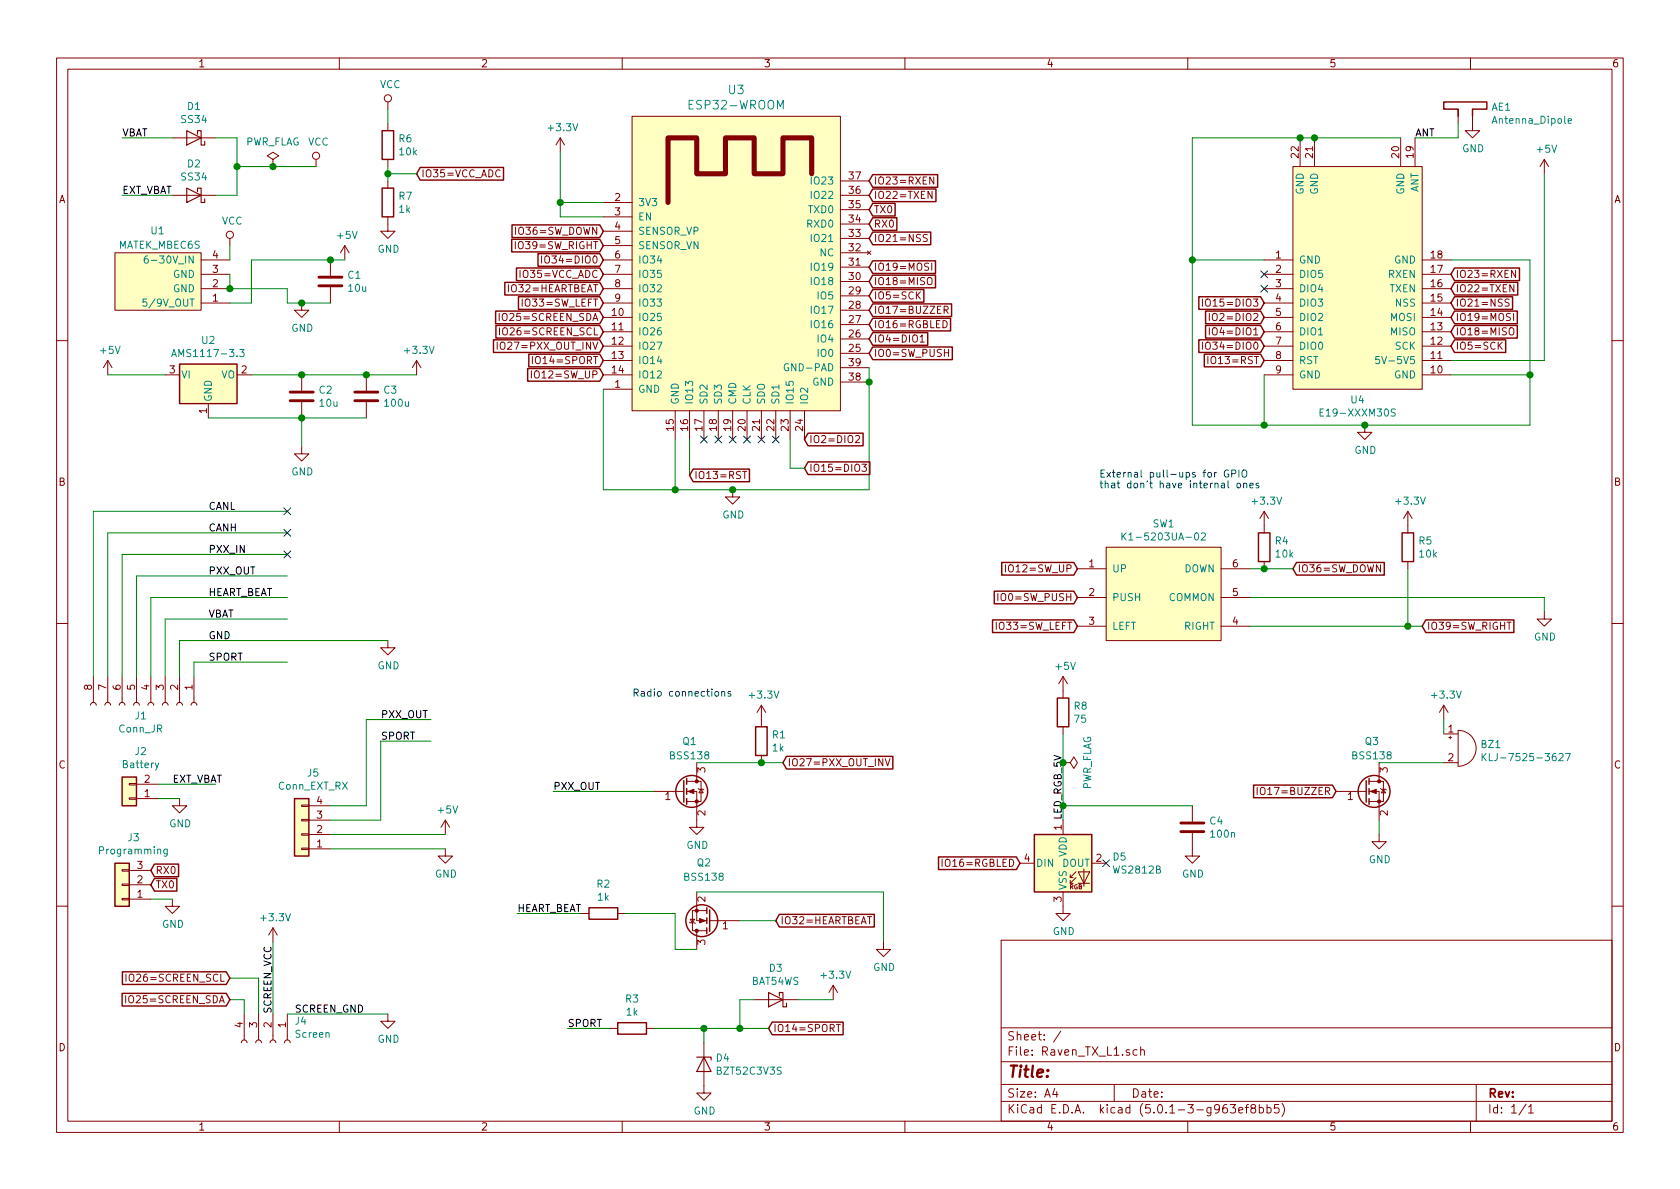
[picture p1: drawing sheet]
EESchema Schematic File Version 4
LIBS:Raven_TX_L1-cache
EELAYER 26 0
EELAYER END
$Descr A4 11693 8268
encoding utf-8
Sheet 1 1
Title ""
Date ""
Rev ""
Comp ""
Comment1 ""
Comment2 ""
Comment3 ""
Comment4 ""
$EndDescr
$Comp
L Device:C C1
U 1 1
P 2300 1950
F 0 "C1" H 2415 1996 50  0000 L CNN
F 1 "10u" H 2415 1905 50  0000 L CNN
F 2 "Capacitor_SMD:C_0805_2012Metric_Pad1.15x1.40mm_HandSolder" H 2338 1800 50  0001 C CNN
F 3 "~" H 2300 1950 50  0001 C CNN
	1    2300 1950
	1    0    0    -1  
$EndComp
$Comp
L power:+5V #PWR0102
U 1 1
P 2400 1800
F 0 "#PWR0102" H 2400 1650 50  0001 C CNN
F 1 "+5V" H 2415 1973 50  0000 C CNN
F 2 "" H 2400 1800 50  0001 C CNN
F 3 "" H 2400 1800 50  0001 C CNN
	1    2400 1800
	1    0    0    -1  
$EndComp
$Comp
L Connector:Conn_01x08_Female J1
U 1 1
P 1050 4900
F 0 "J1" V 1122 4830 50  0000 C CNN
F 1 "Conn_JR" V 1213 4830 50  0000 C CNN
F 2 "Raven:PinSocket_1x05_P2.54mm_Vertical_SMD_Pin1Left_WithHoles" H 1050 4900 50  0001 C CNN
F 3 "~" H 1050 4900 50  0001 C CNN
	1    1050 4900
	0    1    1    0   
$EndComp
Wire Wire Line
	1350 4700 1350 4600
Wire Wire Line
	1350 4600 2000 4600
Wire Wire Line
	1250 4700 1250 4450
Text Label 1450 4600 0    50   ~ 0
SPORT
Text Label 1450 4450 0    50   ~ 0
GND
Wire Wire Line
	1150 4700 1150 4300
Text Label 1450 4300 0    50   ~ 0
VBAT
Wire Wire Line
	1050 4700 1050 4150
Wire Wire Line
	1050 4150 2000 4150
Wire Wire Line
	950  4700 950  4000
Wire Wire Line
	950  4000 2000 4000
Text Label 1450 4150 0    50   ~ 0
HEART_BEAT
Text Label 1450 4000 0    50   ~ 0
PXX_OUT
Wire Wire Line
	850  4700 850  3850
Wire Wire Line
	850  3850 2000 3850
Text Label 1450 3850 0    50   ~ 0
PXX_IN
Wire Wire Line
	750  4700 750  3700
Wire Wire Line
	750  3700 2000 3700
Wire Wire Line
	650  4700 650  3550
Text Label 1450 3700 0    50   ~ 0
CANH
Text Label 1450 3550 0    50   ~ 0
CANL
$Comp
L power:VCC #PWR0104
U 1 1
P 1600 1700
F 0 "#PWR0104" H 1600 1550 50  0001 C CNN
F 1 "VCC" H 1617 1873 50  0000 C CNN
F 2 "" H 1600 1700 50  0001 C CNN
F 3 "" H 1600 1700 50  0001 C CNN
	1    1600 1700
	1    0    0    -1  
$EndComp
$Comp
L power:+5V #PWR0105
U 1 1
P 750 2600
F 0 "#PWR0105" H 750 2450 50  0001 C CNN
F 1 "+5V" H 765 2773 50  0000 C CNN
F 2 "" H 750 2600 50  0001 C CNN
F 3 "" H 750 2600 50  0001 C CNN
	1    750  2600
	1    0    0    -1  
$EndComp
Wire Wire Line
	1150 2600 750  2600
$Comp
L Device:C C2
U 1 1
P 2100 2750
F 0 "C2" H 2215 2796 50  0000 L CNN
F 1 "10u" H 2215 2705 50  0000 L CNN
F 2 "Capacitor_SMD:C_0805_2012Metric_Pad1.15x1.40mm_HandSolder" H 2138 2600 50  0001 C CNN
F 3 "~" H 2100 2750 50  0001 C CNN
	1    2100 2750
	1    0    0    -1  
$EndComp
$Comp
L Device:C C3
U 1 1
P 2550 2750
F 0 "C3" H 2665 2796 50  0000 L CNN
F 1 "100u" H 2665 2705 50  0000 L CNN
F 2 "Capacitor_SMD:C_1206_3216Metric_Pad1.42x1.75mm_HandSolder" H 2588 2600 50  0001 C CNN
F 3 "~" H 2550 2750 50  0001 C CNN
	1    2550 2750
	1    0    0    -1  
$EndComp
Wire Wire Line
	1450 2900 2100 2900
Connection ~ 2100 2900
Wire Wire Line
	2100 2900 2550 2900
Wire Wire Line
	2100 2900 2100 3100
$Comp
L power:GND #PWR0106
U 1 1
P 2100 3100
F 0 "#PWR0106" H 2100 2850 50  0001 C CNN
F 1 "GND" H 2105 2927 50  0000 C CNN
F 2 "" H 2100 3100 50  0001 C CNN
F 3 "" H 2100 3100 50  0001 C CNN
	1    2100 3100
	1    0    0    -1  
$EndComp
Wire Wire Line
	1750 2600 2100 2600
Connection ~ 2100 2600
Wire Wire Line
	2100 2600 2550 2600
Connection ~ 2550 2600
Wire Wire Line
	2550 2600 2900 2600
$Comp
L power:+3.3V #PWR0107
U 1 1
P 2900 2600
F 0 "#PWR0107" H 2900 2450 50  0001 C CNN
F 1 "+3.3V" H 2915 2773 50  0000 C CNN
F 2 "" H 2900 2600 50  0001 C CNN
F 3 "" H 2900 2600 50  0001 C CNN
	1    2900 2600
	1    0    0    -1  
$EndComp
$Comp
L ESP32-footprints-Shem-Lib:ESP32-WROOM U3
U 1 1
P 5150 2000
F 0 "U3" H 5125 3387 60  0000 C CNN
F 1 "ESP32-WROOM" H 5125 3281 60  0000 C CNN
F 2 "Raven:ESP32-WROOM-32" H 5500 3350 60  0001 C CNN
F 3 "" H 4700 2450 60  0001 C CNN
	1    5150 2000
	1    0    0    -1  
$EndComp
NoConn ~ 4900 3050
NoConn ~ 5000 3050
NoConn ~ 5100 3050
NoConn ~ 5200 3050
NoConn ~ 5300 3050
NoConn ~ 5400 3050
Text GLabel 6050 2450 2    50   Input ~ 0
IO0=SW_PUSH
$Comp
L power:GND #PWR0109
U 1 1
P 5100 3400
F 0 "#PWR0109" H 5100 3150 50  0001 C CNN
F 1 "GND" H 5105 3227 50  0000 C CNN
F 2 "" H 5100 3400 50  0001 C CNN
F 3 "" H 5100 3400 50  0001 C CNN
	1    5100 3400
	1    0    0    -1  
$EndComp
Wire Wire Line
	4200 2700 4200 3400
Wire Wire Line
	4200 3400 4700 3400
Wire Wire Line
	6050 3400 5100 3400
Connection ~ 5100 3400
$Comp
L power:+3.3V #PWR0110
U 1 1
P 3900 1050
F 0 "#PWR0110" H 3900 900 50  0001 C CNN
F 1 "+3.3V" H 3915 1223 50  0000 C CNN
F 2 "" H 3900 1050 50  0001 C CNN
F 3 "" H 3900 1050 50  0001 C CNN
	1    3900 1050
	1    0    0    -1  
$EndComp
Wire Wire Line
	4200 1400 3900 1400
Wire Wire Line
	3900 1400 3900 1050
Wire Wire Line
	4200 1500 3900 1500
Wire Wire Line
	3900 1500 3900 1400
Connection ~ 3900 1400
$Comp
L Connector:Conn_01x04_Female J4
U 1 1
P 1900 7250
F 0 "J4" V 1747 7398 50  0000 L CNN
F 1 "Screen" V 1838 7398 50  0000 L CNN
F 2 "Connector_PinHeader_2.54mm:PinHeader_1x04_P2.54mm_Vertical" H 1900 7250 50  0001 C CNN
F 3 "~" H 1900 7250 50  0001 C CNN
	1    1900 7250
	0    1    1    0   
$EndComp
Connection ~ 6050 2650
Wire Wire Line
	6050 2650 6050 3400
Wire Wire Line
	6050 2550 6050 2650
Text Label 2050 7050 0    50   ~ 0
SCREEN_GND
Wire Wire Line
	2000 7050 2700 7050
$Comp
L power:GND #PWR0111
U 1 1
P 2700 7050
F 0 "#PWR0111" H 2700 6800 50  0001 C CNN
F 1 "GND" H 2705 6877 50  0000 C CNN
F 2 "" H 2700 7050 50  0001 C CNN
F 3 "" H 2700 7050 50  0001 C CNN
	1    2700 7050
	1    0    0    -1  
$EndComp
Wire Wire Line
	1600 6950 1700 6950
Wire Wire Line
	1700 6950 1700 7050
Wire Wire Line
	1600 6800 1800 6800
Wire Wire Line
	1800 6800 1800 7050
Wire Wire Line
	1900 6550 1900 7050
Text Label 1900 7050 1    50   ~ 0
SCREEN_VCC
$Comp
L power:+3.3V #PWR0113
U 1 1
P 1900 6550
F 0 "#PWR0113" H 1900 6400 50  0001 C CNN
F 1 "+3.3V" H 1915 6723 50  0000 C CNN
F 2 "" H 1900 6550 50  0001 C CNN
F 3 "" H 1900 6550 50  0001 C CNN
	1    1900 6550
	1    0    0    -1  
$EndComp
Wire Wire Line
	650  3550 2000 3550
NoConn ~ 2000 3550
NoConn ~ 2000 3700
NoConn ~ 2000 3850
$Comp
L power:GND #PWR0117
U 1 1
P 1200 6250
F 0 "#PWR0117" H 1200 6000 50  0001 C CNN
F 1 "GND" H 1205 6077 50  0000 C CNN
F 2 "" H 1200 6250 50  0001 C CNN
F 3 "" H 1200 6250 50  0001 C CNN
	1    1200 6250
	1    0    0    -1  
$EndComp
Text GLabel 6050 1550 2    50   Input ~ 0
RX0
Text GLabel 6050 1450 2    50   Input ~ 0
TX0
Text GLabel 1050 6050 2    50   Input ~ 0
RX0
Text GLabel 1050 6150 2    50   Input ~ 0
TX0
Wire Wire Line
	1050 6250 1200 6250
Wire Wire Line
	4700 3050 4700 3400
Connection ~ 4700 3400
Wire Wire Line
	4700 3400 5100 3400
$Comp
L power:GND #PWR0121
U 1 1
P 2700 4450
F 0 "#PWR0121" H 2700 4200 50  0001 C CNN
F 1 "GND" H 2705 4277 50  0000 C CNN
F 2 "" H 2700 4450 50  0001 C CNN
F 3 "" H 2700 4450 50  0001 C CNN
	1    2700 4450
	1    0    0    -1  
$EndComp
$Comp
L Regulator_Linear:AMS1117-3.3 U2
U 1 1
P 1450 2600
F 0 "U2" H 1450 2842 50  0000 C CNN
F 1 "AMS1117-3.3" H 1450 2751 50  0000 C CNN
F 2 "Package_TO_SOT_SMD:SOT-223-3_TabPin2" H 1450 2800 50  0001 C CNN
F 3 "http://www.advanced-monolithic.com/pdf/ds1117.pdf" H 1550 2350 50  0001 C CNN
	1    1450 2600
	1    0    0    -1  
$EndComp
$Comp
L LED:WS2812B D5
U 1 1
P 7400 6000
F 0 "D5" H 7741 6046 50  0000 L CNN
F 1 "WS2812B" H 7741 5955 50  0000 L CNN
F 2 "LED_SMD:LED_WS2812B_PLCC4_5.0x5.0mm_P3.2mm" H 7450 5700 50  0001 L TNN
F 3 "https://cdn-shop.adafruit.com/datasheets/WS2812B.pdf" H 7500 5625 50  0001 L TNN
	1    7400 6000
	1    0    0    -1  
$EndComp
$Comp
L power:+5V #PWR0131
U 1 1
P 7400 4800
F 0 "#PWR0131" H 7400 4650 50  0001 C CNN
F 1 "+5V" H 7415 4973 50  0000 C CNN
F 2 "" H 7400 4800 50  0001 C CNN
F 3 "" H 7400 4800 50  0001 C CNN
	1    7400 4800
	1    0    0    -1  
$EndComp
NoConn ~ 7700 6000
$Comp
L power:GND #PWR0132
U 1 1
P 7400 6300
F 0 "#PWR0132" H 7400 6050 50  0001 C CNN
F 1 "GND" H 7405 6127 50  0000 C CNN
F 2 "" H 7400 6300 50  0001 C CNN
F 3 "" H 7400 6300 50  0001 C CNN
	1    7400 6300
	1    0    0    -1  
$EndComp
$Comp
L Device:R R8
U 1 1
P 7400 4950
F 0 "R8" H 7470 4996 50  0000 L CNN
F 1 "75" H 7470 4905 50  0000 L CNN
F 2 "Resistor_SMD:R_0805_2012Metric_Pad1.15x1.40mm_HandSolder" V 7330 4950 50  0001 C CNN
F 3 "~" H 7400 4950 50  0001 C CNN
	1    7400 4950
	1    0    0    -1  
$EndComp
Text Label 7400 5700 1    50   ~ 0
LED_RGB_5V
$Comp
L Device:C C4
U 1 1
P 8300 5750
F 0 "C4" H 8415 5796 50  0000 L CNN
F 1 "100n" H 8415 5705 50  0000 L CNN
F 2 "Capacitor_SMD:C_0805_2012Metric_Pad1.15x1.40mm_HandSolder" H 8338 5600 50  0001 C CNN
F 3 "~" H 8300 5750 50  0001 C CNN
	1    8300 5750
	1    0    0    -1  
$EndComp
$Comp
L power:GND #PWR0133
U 1 1
P 8300 5900
F 0 "#PWR0133" H 8300 5650 50  0001 C CNN
F 1 "GND" H 8305 5727 50  0000 C CNN
F 2 "" H 8300 5900 50  0001 C CNN
F 3 "" H 8300 5900 50  0001 C CNN
	1    8300 5900
	1    0    0    -1  
$EndComp
Wire Wire Line
	7400 5100 7400 5300
Wire Wire Line
	8300 5600 7400 5600
Connection ~ 7400 5600
Wire Wire Line
	7400 5600 7400 5700
Wire Wire Line
	4800 3300 4800 3050
$Comp
L power:PWR_FLAG #FLG0103
U 1 1
P 7400 5300
F 0 "#FLG0103" H 7400 5375 50  0001 C CNN
F 1 "PWR_FLAG" H 7400 5474 50  0000 C CNN
F 2 "" H 7400 5300 50  0001 C CNN
F 3 "~" H 7400 5300 50  0001 C CNN
	1    7400 5300
	0    1    1    0   
$EndComp
Connection ~ 7400 5300
Wire Wire Line
	7400 5300 7400 5600
Text GLabel 6050 1250 2    50   Input ~ 0
IO23=RXEN
Text GLabel 6050 1350 2    50   Input ~ 0
IO22=TXEN
Text GLabel 6050 1650 2    50   Input ~ 0
IO21=NSS
Text GLabel 6050 1950 2    50   Input ~ 0
IO18=MISO
Text GLabel 6050 2050 2    50   Input ~ 0
IO5=SCK
Text GLabel 4800 3300 2    50   Input ~ 0
IO13=RST
Text GLabel 4200 2300 0    50   Input ~ 0
IO26=SCREEN_SCL
Text GLabel 4200 2200 0    50   Input ~ 0
IO25=SCREEN_SDA
Text GLabel 6050 2150 2    50   Input ~ 0
IO17=BUZZER
Text GLabel 4200 2500 0    50   Input ~ 0
IO14=SPORT
$Comp
L CDEBYTE:E19-XXXM30S U4
U 1 1
P 9450 2000
F 0 "U4" H 9450 1228 50  0000 C CNN
F 1 "E19-XXXM30S" H 9450 1137 50  0000 C CNN
F 2 "Raven:E19-433_868_915M30S" H 9100 2550 50  0001 C CNN
F 3 "" H 9100 2550 50  0001 C CNN
	1    9450 2000
	1    0    0    -1  
$EndComp
$Comp
L power:GND #PWR0112
U 1 1
P 9500 2950
F 0 "#PWR0112" H 9500 2700 50  0001 C CNN
F 1 "GND" H 9505 2777 50  0000 C CNN
F 2 "" H 9500 2950 50  0001 C CNN
F 3 "" H 9500 2950 50  0001 C CNN
	1    9500 2950
	1    0    0    -1  
$EndComp
Wire Wire Line
	8300 2950 8800 2950
Connection ~ 8800 2950
Wire Wire Line
	10100 2600 10650 2600
Connection ~ 9500 2950
Connection ~ 9150 950 
Wire Wire Line
	9150 950  9050 950 
$Comp
L power:+5V #PWR0114
U 1 1
P 10750 1200
F 0 "#PWR0114" H 10750 1050 50  0001 C CNN
F 1 "+5V" H 10765 1373 50  0000 C CNN
F 2 "" H 10750 1200 50  0001 C CNN
F 3 "" H 10750 1200 50  0001 C CNN
	1    10750 1200
	1    0    0    -1  
$EndComp
Wire Wire Line
	10750 2500 10750 1200
Text GLabel 6050 1850 2    50   Input ~ 0
IO19=MOSI
Text GLabel 10100 2200 2    50   Input ~ 0
IO19=MOSI
Text GLabel 10100 2100 2    50   Input ~ 0
IO21=NSS
Text GLabel 10100 2000 2    50   Input ~ 0
IO22=TXEN
Text GLabel 10100 1900 2    50   Input ~ 0
IO23=RXEN
$Comp
L Connector_Generic:Conn_01x03 J3
U 1 1
P 850 6150
F 0 "J3" H 770 5825 50  0000 C CNN
F 1 "Programming" H 770 5916 50  0000 C CNN
F 2 "Connector_PinSocket_2.54mm:PinSocket_1x03_P2.54mm_Vertical_SMD_Pin1Left" H 850 6150 50  0001 C CNN
F 3 "~" H 850 6150 50  0001 C CNN
	1    850  6150
	-1   0    0    1   
$EndComp
Text GLabel 1600 6950 0    50   Input ~ 0
IO25=SCREEN_SDA
Text GLabel 1600 6800 0    50   Input ~ 0
IO26=SCREEN_SCL
Wire Wire Line
	1250 4450 2700 4450
$Comp
L Device:Antenna_Dipole AE1
U 1 1
P 10150 650
F 0 "AE1" H 10380 566 50  0000 L CNN
F 1 "Antenna_Dipole" H 10380 475 50  0000 L CNN
F 2 "Connector_Coaxial:U.FL_Hirose_U.FL-R-SMT-1_Vertical" H 10150 650 50  0001 C CNN
F 3 "~" H 10150 650 50  0001 C CNN
	1    10150 650 
	1    0    0    -1  
$EndComp
Wire Wire Line
	10150 950  10150 850 
$Comp
L power:GND #PWR0115
U 1 1
P 10250 850
F 0 "#PWR0115" H 10250 600 50  0001 C CNN
F 1 "GND" H 10255 677 50  0000 C CNN
F 2 "" H 10250 850 50  0001 C CNN
F 3 "" H 10250 850 50  0001 C CNN
	1    10250 850 
	1    0    0    -1  
$EndComp
Text GLabel 4200 1800 0    50   Input ~ 0
IO34=DIO0
Text Label 9850 950  0    50   ~ 0
ANT
Text GLabel 4200 2400 0    50   Input ~ 0
IO27=PXX_OUT_INV
$Comp
L Device:Q_NMOS_GSD Q1
U 1 1
P 4750 5500
F 0 "Q1" H 4800 5850 50  0000 C CNN
F 1 "BSS138" H 4800 5750 50  0000 C CNN
F 2 "Package_TO_SOT_SMD:SOT-23_Handsoldering" H 4950 5600 50  0001 C CNN
F 3 "https://www.onsemi.com/pub/Collateral/BSS138-D.PDF" H 4750 5500 50  0001 C CNN
	1    4750 5500
	1    0    0    -1  
$EndComp
$Comp
L power:GND #PWR0119
U 1 1
P 4850 5700
F 0 "#PWR0119" H 4850 5450 50  0001 C CNN
F 1 "GND" H 4855 5527 50  0000 C CNN
F 2 "" H 4850 5700 50  0001 C CNN
F 3 "" H 4850 5700 50  0001 C CNN
	1    4850 5700
	1    0    0    -1  
$EndComp
Text Label 3850 5500 0    50   ~ 0
PXX_OUT
$Comp
L Device:R R1
U 1 1
P 5300 5150
F 0 "R1" H 5370 5196 50  0000 L CNN
F 1 "1k" H 5370 5105 50  0000 L CNN
F 2 "Resistor_SMD:R_0805_2012Metric_Pad1.15x1.40mm_HandSolder" V 5230 5150 50  0001 C CNN
F 3 "~" H 5300 5150 50  0001 C CNN
	1    5300 5150
	1    0    0    -1  
$EndComp
$Comp
L power:+3.3V #PWR0120
U 1 1
P 5300 5000
F 0 "#PWR0120" H 5300 4850 50  0001 C CNN
F 1 "+3.3V" H 5315 5173 50  0000 C CNN
F 2 "" H 5300 5000 50  0001 C CNN
F 3 "" H 5300 5000 50  0001 C CNN
	1    5300 5000
	1    0    0    -1  
$EndComp
Text GLabel 5450 5300 2    50   Input ~ 0
IO27=PXX_OUT_INV
NoConn ~ 8800 2000
NoConn ~ 8800 1900
$Comp
L Raven:K1-5203UA-0X SW1
U 1 1
P 8100 4150
F 0 "SW1" H 8100 4665 50  0000 C CNN
F 1 "K1-5203UA-02" H 8100 4574 50  0000 C CNN
F 2 "Raven:K1-5203UA-0X" H 8100 4600 50  0001 C CNN
F 3 "" H 8100 4600 50  0001 C CNN
F 4 "https://lcsc.com/product-detail/5-way-Tactile-Switches_Korean-Hroparts-Elec-K1-5203UA-02_C145898.html" H 8200 4700 50  0001 C CNN "LCSCURL"
	1    8100 4150
	1    0    0    -1  
$EndComp
Text GLabel 7500 4150 0    50   Input ~ 0
IO0=SW_PUSH
Text GLabel 6050 2350 2    50   Input ~ 0
IO4=DIO1
Text GLabel 6050 2250 2    50   Input ~ 0
IO16=RGBLED
$Comp
L power:GND #PWR0108
U 1 1
P 10750 4250
F 0 "#PWR0108" H 10750 4000 50  0001 C CNN
F 1 "GND" H 10755 4077 50  0000 C CNN
F 2 "" H 10750 4250 50  0001 C CNN
F 3 "" H 10750 4250 50  0001 C CNN
	1    10750 4250
	1    0    0    -1  
$EndComp
Text GLabel 5600 3050 2    50   Input ~ 0
IO2=DIO2
Text GLabel 5600 3250 2    50   Input ~ 0
IO15=DIO3
Wire Wire Line
	5500 3050 5500 3250
Wire Wire Line
	5500 3250 5600 3250
$Comp
L Device:Buzzer BZ1
U 1 1
P 10150 5200
F 0 "BZ1" H 10303 5229 50  0000 L CNN
F 1 "KLJ-7525-3627" H 10303 5138 50  0000 L CNN
F 2 "Raven:KLJ-7525-3627" V 10125 5300 50  0001 C CNN
F 3 "https://datasheet.lcsc.com/szlcsc/KELIKING-KLJ-7525-3627_C189208.pdf" V 10125 5300 50  0001 C CNN
	1    10150 5200
	1    0    0    -1  
$EndComp
$Comp
L Device:Q_NMOS_GSD Q3
U 1 1
P 9500 5500
F 0 "Q3" H 9550 5850 50  0000 C CNN
F 1 "BSS138" H 9550 5750 50  0000 C CNN
F 2 "Package_TO_SOT_SMD:SOT-23_Handsoldering" H 9700 5600 50  0001 C CNN
F 3 "https://www.onsemi.com/pub/Collateral/BSS138-D.PDF" H 9500 5500 50  0001 C CNN
	1    9500 5500
	1    0    0    -1  
$EndComp
Wire Wire Line
	9600 5700 9600 5800
Wire Wire Line
	9600 5300 10050 5300
$Comp
L power:GND #PWR0118
U 1 1
P 9600 5800
F 0 "#PWR0118" H 9600 5550 50  0001 C CNN
F 1 "GND" H 9605 5627 50  0000 C CNN
F 2 "" H 9600 5800 50  0001 C CNN
F 3 "" H 9600 5800 50  0001 C CNN
	1    9600 5800
	1    0    0    -1  
$EndComp
Text GLabel 8800 2400 0    50   Input ~ 0
IO34=DIO0
Text GLabel 8800 2500 0    50   Input ~ 0
IO13=RST
Text GLabel 10100 2300 2    50   Input ~ 0
IO18=MISO
Text GLabel 10100 2400 2    50   Input ~ 0
IO5=SCK
Text GLabel 9300 5500 0    50   Input ~ 0
IO17=BUZZER
Text GLabel 7100 6000 0    50   Input ~ 0
IO16=RGBLED
Text GLabel 8800 2300 0    50   Input ~ 0
IO4=DIO1
Text GLabel 8800 2200 0    50   Input ~ 0
IO2=DIO2
Text GLabel 8800 2100 0    50   Input ~ 0
IO15=DIO3
Text GLabel 9000 3950 2    50   Input ~ 0
IO36=SW_DOWN
Text GLabel 4200 2100 0    50   Input ~ 0
IO33=SW_LEFT
Text GLabel 4200 2600 0    50   Input ~ 0
IO12=SW_UP
Text GLabel 4200 1600 0    50   Input ~ 0
IO36=SW_DOWN
Text GLabel 9900 4350 2    50   Input ~ 0
IO39=SW_RIGHT
Text GLabel 7500 4350 0    50   Input ~ 0
IO33=SW_LEFT
Text GLabel 7500 3950 0    50   Input ~ 0
IO12=SW_UP
$Comp
L power:+3.3V #PWR0116
U 1 1
P 10050 5000
F 0 "#PWR0116" H 10050 4850 50  0001 C CNN
F 1 "+3.3V" H 10065 5173 50  0000 C CNN
F 2 "" H 10050 5000 50  0001 C CNN
F 3 "" H 10050 5000 50  0001 C CNN
	1    10050 5000
	1    0    0    -1  
$EndComp
$Comp
L Device:R R4
U 1 1
P 8800 3800
F 0 "R4" H 8870 3846 50  0000 L CNN
F 1 "10k" H 8870 3755 50  0000 L CNN
F 2 "Resistor_SMD:R_0805_2012Metric_Pad1.15x1.40mm_HandSolder" V 8730 3800 50  0001 C CNN
F 3 "~" H 8800 3800 50  0001 C CNN
	1    8800 3800
	1    0    0    -1  
$EndComp
Wire Wire Line
	8700 3950 8800 3950
Text Notes 7650 3400 0    50   ~ 0
External pull-ups for GPIO\nthat don’t have internal ones
$Comp
L power:+3.3V #PWR0123
U 1 1
P 8800 3650
F 0 "#PWR0123" H 8800 3500 50  0001 C CNN
F 1 "+3.3V" H 8815 3823 50  0000 C CNN
F 2 "" H 8800 3650 50  0001 C CNN
F 3 "" H 8800 3650 50  0001 C CNN
	1    8800 3650
	1    0    0    -1  
$EndComp
Wire Wire Line
	10050 5000 10050 5100
$Comp
L Raven:MATEK_MBEC6S U1
U 1 1
P 1100 1950
F 0 "U1" H 1050 1600 50  0000 L CNN
F 1 "MATEK_MBEC6S" H 800 1700 50  0000 L CNN
F 2 "Raven:MATEK_MBEC6S" H 1100 2450 50  0001 C CNN
F 3 "http://www.mateksys.com/?portfolio=mbec6s" H 1100 2350 50  0001 C CNN
	1    1100 1950
	-1   0    0    1   
$EndComp
Wire Wire Line
	1600 1900 1600 2000
Wire Wire Line
	1600 2000 2000 2000
Wire Wire Line
	2000 2000 2000 2100
Connection ~ 1600 2000
$Comp
L power:GND #PWR0101
U 1 1
P 2100 2100
F 0 "#PWR0101" H 2100 1850 50  0001 C CNN
F 1 "GND" H 2105 1927 50  0000 C CNN
F 2 "" H 2100 2100 50  0001 C CNN
F 3 "" H 2100 2100 50  0001 C CNN
	1    2100 2100
	1    0    0    -1  
$EndComp
Wire Wire Line
	1600 2100 1750 2100
Wire Wire Line
	1750 2100 1750 1800
Wire Wire Line
	1750 1800 2300 1800
Wire Wire Line
	2000 2100 2100 2100
Wire Wire Line
	4850 5300 5300 5300
Text GLabel 4200 1700 0    50   Input ~ 0
IO39=SW_RIGHT
Wire Wire Line
	9000 3950 8800 3950
Connection ~ 8800 3950
$Comp
L Device:R R5
U 1 1
P 9800 3800
F 0 "R5" H 9870 3846 50  0000 L CNN
F 1 "10k" H 9870 3755 50  0000 L CNN
F 2 "Resistor_SMD:R_0805_2012Metric_Pad1.15x1.40mm_HandSolder" V 9730 3800 50  0001 C CNN
F 3 "~" H 9800 3800 50  0001 C CNN
	1    9800 3800
	1    0    0    -1  
$EndComp
$Comp
L power:+3.3V #PWR0103
U 1 1
P 9800 3650
F 0 "#PWR0103" H 9800 3500 50  0001 C CNN
F 1 "+3.3V" H 9815 3823 50  0000 C CNN
F 2 "" H 9800 3650 50  0001 C CNN
F 3 "" H 9800 3650 50  0001 C CNN
	1    9800 3650
	1    0    0    -1  
$EndComp
Wire Wire Line
	8700 4350 9800 4350
Wire Wire Line
	9800 3950 9800 4350
Connection ~ 9800 4350
Wire Wire Line
	9800 4350 9900 4350
Wire Wire Line
	10750 4150 10750 4250
Wire Wire Line
	8700 4150 10750 4150
Wire Wire Line
	5300 5300 5450 5300
Connection ~ 5300 5300
Text Notes 4400 4850 0    50   ~ 0
Radio connections
$Comp
L power:GND #PWR0122
U 1 1
P 6150 6550
F 0 "#PWR0122" H 6150 6300 50  0001 C CNN
F 1 "GND" H 6155 6377 50  0000 C CNN
F 2 "" H 6150 6550 50  0001 C CNN
F 3 "" H 6150 6550 50  0001 C CNN
	1    6150 6550
	1    0    0    -1  
$EndComp
Text GLabel 5350 7150 2    50   Input ~ 0
IO14=SPORT
Wire Wire Line
	4550 7150 4900 7150
Text Label 3950 7150 0    50   ~ 0
SPORT
Wire Wire Line
	4250 7150 3950 7150
Wire Wire Line
	4900 7250 4900 7150
Connection ~ 4900 7150
Wire Wire Line
	4900 7150 5150 7150
$Comp
L power:GND #PWR0124
U 1 1
P 4900 7550
F 0 "#PWR0124" H 4900 7300 50  0001 C CNN
F 1 "GND" H 4905 7377 50  0000 C CNN
F 2 "" H 4900 7550 50  0001 C CNN
F 3 "" H 4900 7550 50  0001 C CNN
	1    4900 7550
	1    0    0    -1  
$EndComp
Text Label 3600 6350 0    50   ~ 0
HEART_BEAT
Wire Wire Line
	3600 6350 4050 6350
Text GLabel 4200 2000 0    50   Input ~ 0
IO32=HEARTBEAT
Text GLabel 5400 6400 2    50   Input ~ 0
IO32=HEARTBEAT
$Comp
L Device:D_Schottky D1
U 1 1
P 1350 950
F 0 "D1" H 1350 734 50  0000 C CNN
F 1 "SS34" H 1350 825 50  0000 C CNN
F 2 "Diode_SMD:D_SMA" H 1350 950 50  0001 C CNN
F 3 "~" H 1350 950 50  0001 C CNN
	1    1350 950 
	-1   0    0    1   
$EndComp
$Comp
L Device:D_Schottky D2
U 1 1
P 1350 1350
F 0 "D2" H 1350 1134 50  0000 C CNN
F 1 "SS34" H 1350 1225 50  0000 C CNN
F 2 "Diode_SMD:D_SMA" H 1350 1350 50  0001 C CNN
F 3 "~" H 1350 1350 50  0001 C CNN
	1    1350 1350
	-1   0    0    1   
$EndComp
$Comp
L power:VCC #PWR0125
U 1 1
P 2700 750
F 0 "#PWR0125" H 2700 600 50  0001 C CNN
F 1 "VCC" H 2717 923 50  0000 C CNN
F 2 "" H 2700 750 50  0001 C CNN
F 3 "" H 2700 750 50  0001 C CNN
	1    2700 750 
	1    0    0    -1  
$EndComp
Wire Wire Line
	1500 1350 1650 1350
Wire Wire Line
	1650 1350 1650 1150
Wire Wire Line
	1650 1150 1900 1150
Wire Wire Line
	1500 950  1650 950 
Wire Wire Line
	1200 950  850  950 
Wire Wire Line
	1200 1350 850  1350
Text Label 850  1350 0    50   ~ 0
EXT_VBAT
$Comp
L power:PWR_FLAG #FLG0101
U 1 1
P 1900 1150
F 0 "#FLG0101" H 1900 1225 50  0001 C CNN
F 1 "PWR_FLAG" H 1900 1324 50  0000 C CNN
F 2 "" H 1900 1150 50  0001 C CNN
F 3 "~" H 1900 1150 50  0001 C CNN
	1    1900 1150
	1    0    0    -1  
$EndComp
Connection ~ 1900 1150
Wire Wire Line
	1900 1150 2200 1150
Wire Wire Line
	1600 1700 1600 1800
Connection ~ 2100 2100
Wire Wire Line
	2100 2100 2300 2100
Connection ~ 2300 1800
Wire Wire Line
	2300 1800 2400 1800
Wire Wire Line
	1150 4300 2000 4300
Text Label 850  950  0    50   ~ 0
VBAT
Connection ~ 1650 1150
Wire Wire Line
	1650 950  1650 1150
Connection ~ 9050 950 
Wire Wire Line
	9050 950  8300 950 
Wire Wire Line
	8800 1800 8300 1800
Wire Wire Line
	8800 2950 9500 2950
Wire Wire Line
	8800 2600 8800 2950
Wire Wire Line
	8300 1800 8300 2950
Wire Wire Line
	8300 1800 8300 950 
Wire Wire Line
	10650 1800 10650 2600
Connection ~ 8300 1800
Wire Wire Line
	9850 950  10150 950 
Wire Wire Line
	9150 950  9750 950 
Wire Wire Line
	10650 1800 10100 1800
Wire Wire Line
	10650 2600 10650 2950
Connection ~ 10650 2600
Wire Wire Line
	10650 2950 9500 2950
Wire Wire Line
	10100 2500 10750 2500
$Comp
L Device:R R6
U 1 1
P 2700 1000
F 0 "R6" H 2770 1046 50  0000 L CNN
F 1 "10k" H 2770 955 50  0000 L CNN
F 2 "Resistor_SMD:R_0805_2012Metric_Pad1.15x1.40mm_HandSolder" V 2630 1000 50  0001 C CNN
F 3 "~" H 2700 1000 50  0001 C CNN
	1    2700 1000
	1    0    0    -1  
$EndComp
$Comp
L Device:R R7
U 1 1
P 2700 1400
F 0 "R7" H 2770 1446 50  0000 L CNN
F 1 "1k" H 2770 1355 50  0000 L CNN
F 2 "Resistor_SMD:R_0805_2012Metric_Pad1.15x1.40mm_HandSolder" V 2630 1400 50  0001 C CNN
F 3 "~" H 2700 1400 50  0001 C CNN
	1    2700 1400
	1    0    0    -1  
$EndComp
$Comp
L power:GND #PWR0126
U 1 1
P 2700 1550
F 0 "#PWR0126" H 2700 1300 50  0001 C CNN
F 1 "GND" H 2705 1377 50  0000 C CNN
F 2 "" H 2700 1550 50  0001 C CNN
F 3 "" H 2700 1550 50  0001 C CNN
	1    2700 1550
	1    0    0    -1  
$EndComp
Wire Wire Line
	2700 1250 2700 1200
Wire Wire Line
	2700 850  2700 750 
Text GLabel 4200 1900 0    50   Input ~ 0
IO35=VCC_ADC
Text GLabel 2900 1200 2    50   Input ~ 0
IO35=VCC_ADC
Wire Wire Line
	2900 1200 2700 1200
Connection ~ 2700 1200
Wire Wire Line
	2700 1200 2700 1150
$Comp
L power:VCC #PWR0127
U 1 1
P 2200 1150
F 0 "#PWR0127" H 2200 1000 50  0001 C CNN
F 1 "VCC" H 2217 1323 50  0000 C CNN
F 2 "" H 2200 1150 50  0001 C CNN
F 3 "" H 2200 1150 50  0001 C CNN
	1    2200 1150
	1    0    0    -1  
$EndComp
$Comp
L Connector_Generic:Conn_01x02 J2
U 1 1
P 900 5550
F 0 "J2" H 820 5225 50  0000 C CNN
F 1 "Battery" H 820 5316 50  0000 C CNN
F 2 "Raven:XT30" H 900 5550 50  0001 C CNN
F 3 "~" H 900 5550 50  0001 C CNN
	1    900  5550
	-1   0    0    1   
$EndComp
$Comp
L power:GND #PWR0128
U 1 1
P 1250 5550
F 0 "#PWR0128" H 1250 5300 50  0001 C CNN
F 1 "GND" H 1255 5377 50  0000 C CNN
F 2 "" H 1250 5550 50  0001 C CNN
F 3 "" H 1250 5550 50  0001 C CNN
	1    1250 5550
	1    0    0    -1  
$EndComp
Wire Wire Line
	1100 5550 1250 5550
Wire Wire Line
	1100 5450 1500 5450
Text Label 1200 5450 0    50   ~ 0
EXT_VBAT
$Comp
L Connector_Generic:Conn_01x04 J5
U 1 1
P 2100 5800
F 0 "J5" H 2020 5375 50  0000 C CNN
F 1 "Conn_EXT_RX" H 2020 5466 50  0000 C CNN
F 2 "Connector_PinSocket_2.54mm:PinSocket_1x04_P2.54mm_Vertical_SMD_Pin1Left" H 2100 5800 50  0001 C CNN
F 3 "~" H 2100 5800 50  0001 C CNN
	1    2100 5800
	-1   0    0    1   
$EndComp
$Comp
L power:+5V #PWR0129
U 1 1
P 3100 5800
F 0 "#PWR0129" H 3100 5650 50  0001 C CNN
F 1 "+5V" H 3115 5973 50  0000 C CNN
F 2 "" H 3100 5800 50  0001 C CNN
F 3 "" H 3100 5800 50  0001 C CNN
	1    3100 5800
	1    0    0    -1  
$EndComp
$Comp
L power:GND #PWR0130
U 1 1
P 3100 5900
F 0 "#PWR0130" H 3100 5650 50  0001 C CNN
F 1 "GND" H 3105 5727 50  0000 C CNN
F 2 "" H 3100 5900 50  0001 C CNN
F 3 "" H 3100 5900 50  0001 C CNN
	1    3100 5900
	1    0    0    -1  
$EndComp
Wire Wire Line
	2300 5800 3100 5800
Wire Wire Line
	2300 5900 3100 5900
$Comp
L Device:D_Zener D4
U 1 1
P 4900 7400
F 0 "D4" V 4854 7479 50  0000 L CNN
F 1 "BZT52C3V3S" V 4945 7479 50  0000 L CNN
F 2 "Diode_SMD:D_SOD-323_HandSoldering" H 4900 7400 50  0001 C CNN
F 3 "~" H 4900 7400 50  0001 C CNN
	1    4900 7400
	0    1    1    0   
$EndComp
$Comp
L Device:R R3
U 1 1
P 4400 7150
F 0 "R3" V 4193 7150 50  0000 C CNN
F 1 "1k" V 4284 7150 50  0000 C CNN
F 2 "Resistor_SMD:R_0805_2012Metric_Pad1.15x1.40mm_HandSolder" V 4330 7150 50  0001 C CNN
F 3 "~" H 4400 7150 50  0001 C CNN
	1    4400 7150
	0    1    1    0   
$EndComp
$Comp
L Device:R R2
U 1 1
P 4200 6350
F 0 "R2" V 3993 6350 50  0000 C CNN
F 1 "1k" V 4084 6350 50  0000 C CNN
F 2 "Resistor_SMD:R_0805_2012Metric_Pad1.15x1.40mm_HandSolder" V 4130 6350 50  0001 C CNN
F 3 "~" H 4200 6350 50  0001 C CNN
	1    4200 6350
	0    1    1    0   
$EndComp
$Comp
L Device:D_Schottky D3
U 1 1
P 5400 6950
F 0 "D3" H 5400 6734 50  0000 C CNN
F 1 "BAT54WS" H 5400 6825 50  0000 C CNN
F 2 "Diode_SMD:D_SOD-323_HandSoldering" H 5400 6950 50  0001 C CNN
F 3 "~" H 5400 6950 50  0001 C CNN
	1    5400 6950
	-1   0    0    1   
$EndComp
$Comp
L power:+3.3V #PWR0135
U 1 1
P 5800 6950
F 0 "#PWR0135" H 5800 6800 50  0001 C CNN
F 1 "+3.3V" H 5815 7123 50  0000 C CNN
F 2 "" H 5800 6950 50  0001 C CNN
F 3 "" H 5800 6950 50  0001 C CNN
	1    5800 6950
	1    0    0    -1  
$EndComp
Wire Wire Line
	5150 6950 5150 7150
Connection ~ 5150 7150
Wire Wire Line
	5150 7150 5350 7150
Wire Wire Line
	5150 6950 5250 6950
Wire Wire Line
	5550 6950 5800 6950
Wire Wire Line
	2650 5700 2300 5700
Wire Wire Line
	2550 5000 2550 5600
Wire Wire Line
	2550 5600 2300 5600
Wire Wire Line
	3850 5500 4550 5500
Text Label 2650 5000 0    50   ~ 0
PXX_OUT
$Comp
L Device:Q_NMOS_GSD Q2
U 1 1
P 4950 6400
F 0 "Q2" H 5000 6000 50  0000 C CNN
F 1 "BSS138" H 5000 6100 50  0000 C CNN
F 2 "Package_TO_SOT_SMD:SOT-23_Handsoldering" H 5150 6500 50  0001 C CNN
F 3 "https://www.onsemi.com/pub/Collateral/BSS138-D.PDF" H 4950 6400 50  0001 C CNN
	1    4950 6400
	-1   0    0    1   
$EndComp
Wire Wire Line
	5150 6400 5400 6400
Wire Wire Line
	4850 6600 4700 6600
Wire Wire Line
	4700 6600 4700 6350
Wire Wire Line
	4700 6350 4350 6350
Wire Wire Line
	4850 6200 6150 6200
Wire Wire Line
	6150 6200 6150 6550
Wire Wire Line
	2550 5000 3000 5000
Text Label 2650 5150 0    50   ~ 0
SPORT
Wire Wire Line
	2650 5150 2650 5700
Wire Wire Line
	2650 5150 3000 5150
$EndSCHEMATC
